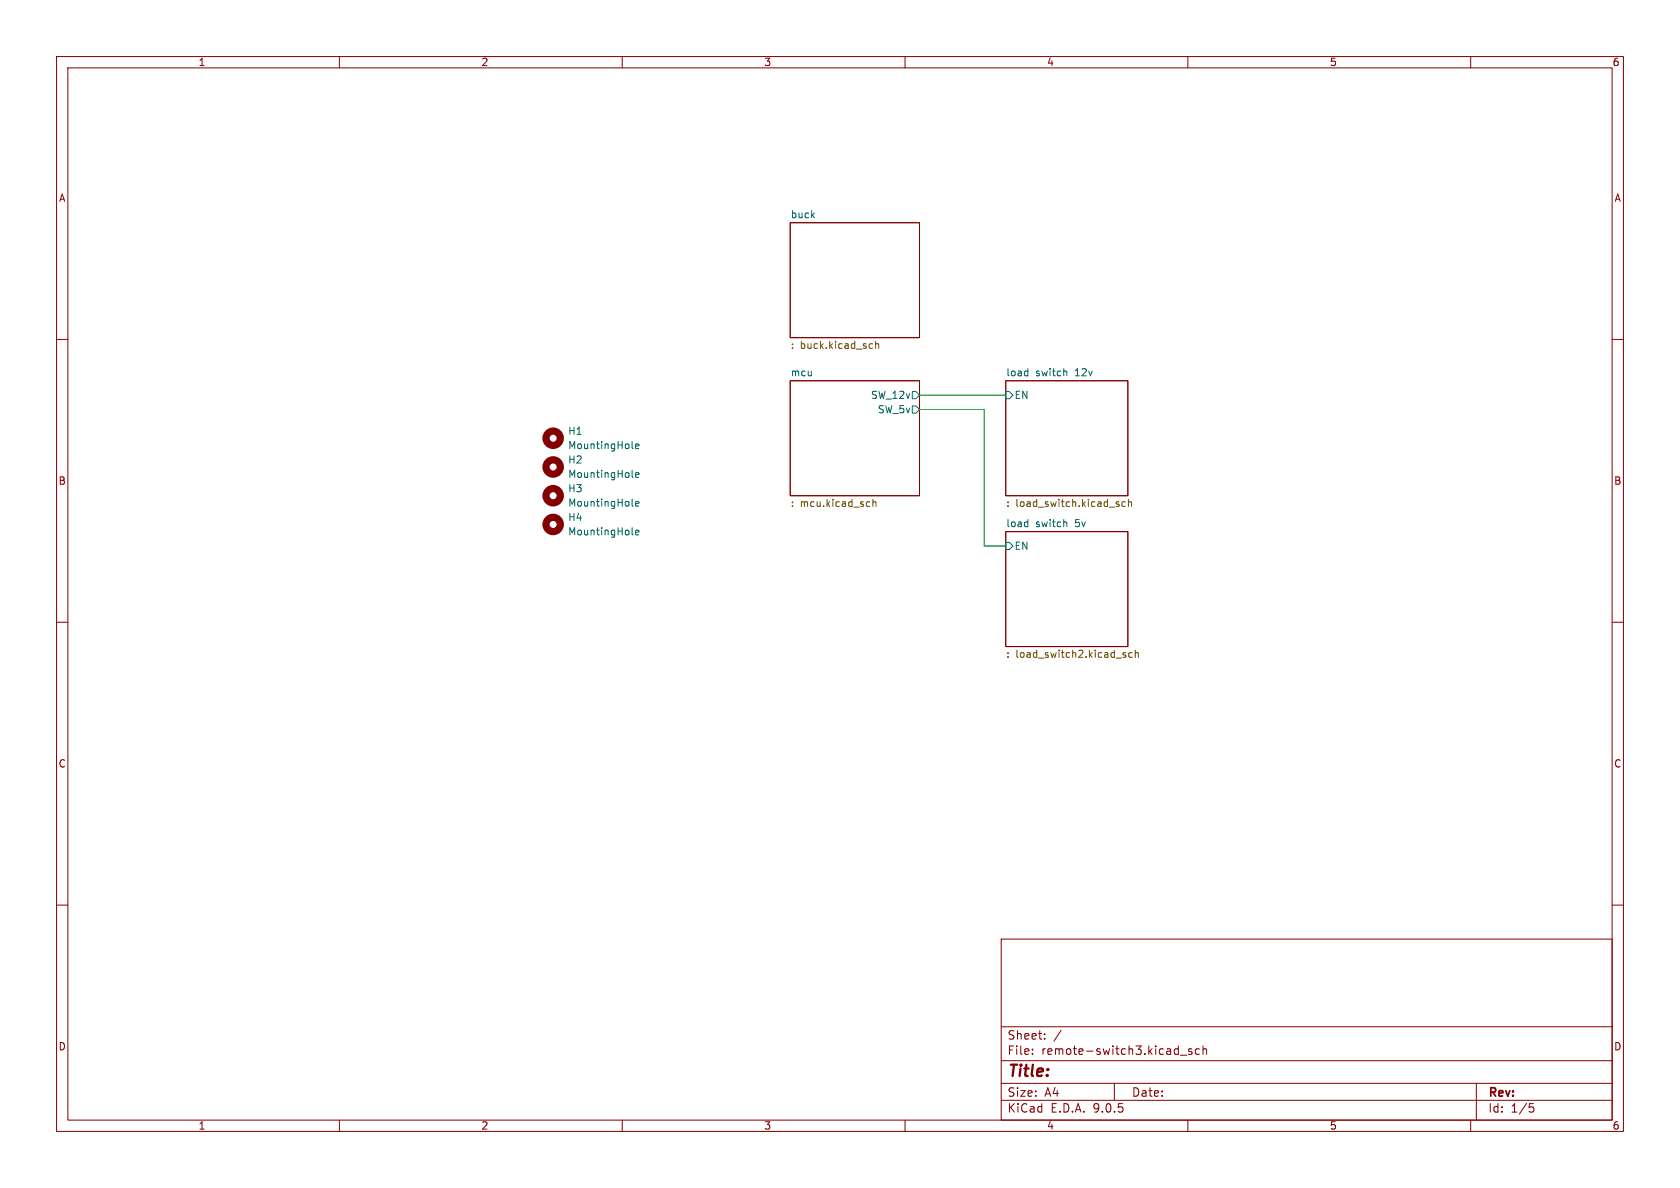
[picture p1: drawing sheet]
<svg xmlns="http://www.w3.org/2000/svg" width="297mm" height="210mm" viewBox="0 0 297 210" stroke-linecap="round" stroke-linejoin="round" font-family="sans-serif">
<g fill="none" stroke="#840000" stroke-width=".18">
<path d="M10 10h277v190h-277zM12 12h273v186h-273zM60 10v2M110 10v2M160 10v2M210 10v2M260 10v2M139.7 39.4h22.9v20.3h-22.9zM10 60h2M139.7 67.3h22.9v20.3h-22.9zM177.8 67.3h21.6v20.3h-21.6zM285 60h2"/>
<path d="M177.8 94h21.6v20.3h-21.6zM10 110h2M285 110h2M10 160h2M177 166h108v32h-108zM285 160h2M60 198v2M110 198v2M160 198v2M177 194.5h108M177 191.5h108M177 187.5h108"/>
<path d="M177 181.5h108M182.5 186.3v.1M182.5 185.5v.1M184.7 183.6v.1M184.7 182.8v.1M187.6 182.1l-1.3 2M197 191.5v3M208.7 186.5h1.1M210 198v2M210.7 185.5l-.4-.1-.2 .2 .1 .2 .5 .2v.3h-.6M212 185.5l-.4-.1-.3 .3v.4l.2 .2h.5M212.7 185.5l.2-.1 .3 .1 .1 .9"/>
<path d="M212.7 184.9v1.5M260 198v2M261 191.5v6.5M270.4 195.1h.7M270.5 195.7h.4l.3 .3-.2 .5-.5 .1"/>
</g>
<g fill="none" stroke="#006464" stroke-width=".18">
<path d="M111.7 79.1l.2 .2M112.4 78.9l.6-.1-.1-.3h-.4l-.1 .2v.6h.5M161.3 71.8h.6l.7 .6-.7 .6h-.6zM161.3 69.2h.6l.7 .7-.7 .6h-.6zM177.8 69.2h.6l.7 .7-.7 .6h-.6zM181.6 65.6h.1M181.7 65.2v1.2M181.7 66.4h-.1M188.4 65.6l.2 .2v.6M111.7 89.3l.2 .2M111.7 84.2l.2 .2M111.7 94.4l.2 .2"/>
<path d="M112.4 89.1l.6-.2-.1-.2-.4-.1-.1 .2v.6h.5M112.4 84l.6-.1-.1-.3h-.4l-.1 .1v.6h.5M112.4 94.1l.6-.1-.1-.2-.4-.1-.1 .2v.6h.5M177.8 95.9h.6l.7 .6-.7 .7h-.6zM181.6 92.3h.1M181.7 91.8v1.3M181.7 93l-.1 .1M188.4 92.3l.2 .1v.7"/>
</g>
<g fill="none" stroke="#725600" stroke-width=".18">
<path d="M140.1 60.8v.1M140.1 61.5v.1M153.9 60.8h.4M154.3 61.5l-.4 .1M154.8 60.9l.2-.1h.3v.8M154.8 60.3v1.3M140.1 89.4v.1M140.1 88.8v.1M153.6 88.7l.2 .1M153.8 89.5h-.2M154.3 88.8l.2-.1 .3 .1 .1 .7M154.3 88.3v1.2"/>
<path d="M178.2 89.4v.1M178.2 88.8v.1M197.7 89.1l.2 .2-.2 .2M197.7 88.7l.1 .1M198.9 88.8l-.3-.1-.3 .2 .2 .6h.4M199.5 88.8l.2-.1 .3 .1v.7M199.5 88.3v1.2M178.2 115.4v.1M178.2 116.1v.1M198.6 115.7l.5 .3-.1 .1-.4 .1M198.6 115.4h.4M200.2 115.4h-.4l-.2 .2 .1 .5h.5"/>
<path d="M200.7 115.5l.2-.1h.3v.8M200.7 114.9v1.3"/>
</g>
<g fill="none" stroke="#840000" stroke-width="1.3">
<circle cx="97.8" cy="77.5" r="1.27"/>
<circle cx="97.8" cy="92.7" r="1.27"/>
<circle cx="97.8" cy="87.6" r="1.27"/>
<circle cx="97.8" cy="82.5" r="1.27"/>
</g>
<path d="M162.6 72.4h11.4v24.1h3.8M162.6 69.9h15.2" fill="none" stroke="#009600" stroke-width=".18"/>
<text font-size="2.8" fill="#840000" x="178" y="190.9">Title:</text>
<g font-size="2.1" fill="#840000">
<text x="178" y="184">Sheet:</text>
<text x="178" y="186.7">File:</text>
<text x="184.1" y="186.7">remote-switch3.kicad_sch</text>
<text x="178" y="196.9">KiCad</text>
<text x="178" y="194.1">Size:</text>
<text x="184.7" y="194.1">A4</text>
<text x="185.7" y="196.9">E.D.A.</text>
<text x="193.3" y="196.9">9.0.5</text>
<text x="200" y="194.1">Date:</text>
<text x="263" y="194.3">Rev:</text>
<text x="263" y="196.9">Id:</text>
<text x="267.1" y="196.9">1/5</text>
</g>
<g font-size="1.8" fill="#840000">
<text x="35" y="11.9">1</text>
<text x="85" y="11.9">2</text>
<text x="135" y="11.9">3</text>
<text x="185" y="11.9">4</text>
<text x="235" y="11.9">5</text>
<text x="285" y="11.9">6</text>
<text x="10.3" y="35.9">A</text>
<text x="285.3" y="35.9">A</text>
<text x="10.3" y="85.9">B</text>
<text x="285.3" y="85.9">B</text>
<text x="10.3" y="135.9">C</text>
<text x="285.3" y="135.9">C</text>
<text x="10.3" y="185.9">D</text>
<text x="285.3" y="185.9">D</text>
<text x="35" y="199.9">1</text>
<text x="85" y="199.9">2</text>
<text x="135" y="199.9">3</text>
<text x="185" y="199.9">4</text>
<text x="235" y="199.9">5</text>
<text x="285" y="199.9">6</text>
</g>
<g font-size="1.8" fill="#006464">
<text x="139.7" y="38.7">buck</text>
<text x="139.7" y="66.6">mcu</text>
<text x="153.9" y="70.7">SW_12v</text>
<text x="177.8" y="66.6">load</text>
<text x="179.3" y="70.7">EN</text>
<text x="183.1" y="66.6">switch</text>
<text x="190.2" y="66.6">12v</text>
<text x="100.3" y="77.1">H1</text>
<text x="155.1" y="73.3">SW_5v</text>
<text x="100.3" y="79.6">MountingHole</text>
<text x="100.3" y="82.1">H2</text>
<text x="100.3" y="87.2">H3</text>
<text x="100.3" y="89.8">MountingHole</text>
<text x="100.3" y="84.7">MountingHole</text>
<text x="100.3" y="92.3">H4</text>
<text x="100.3" y="94.8">MountingHole</text>
<text x="177.8" y="93.3">load</text>
<text x="183.1" y="93.3">switch</text>
<text x="190.2" y="93.3">5v</text>
<text x="179.3" y="97.4">EN</text>
</g>
<g font-size="1.8" fill="#725600">
<text x="141.5" y="62">buck.kicad_sch</text>
<text x="141.5" y="89.9">mcu.kicad_sch</text>
<text x="179.6" y="89.9">load_switch.kicad_sch</text>
<text x="179.6" y="116.6">load_switch2.kicad_sch</text>
</g>
</svg>
